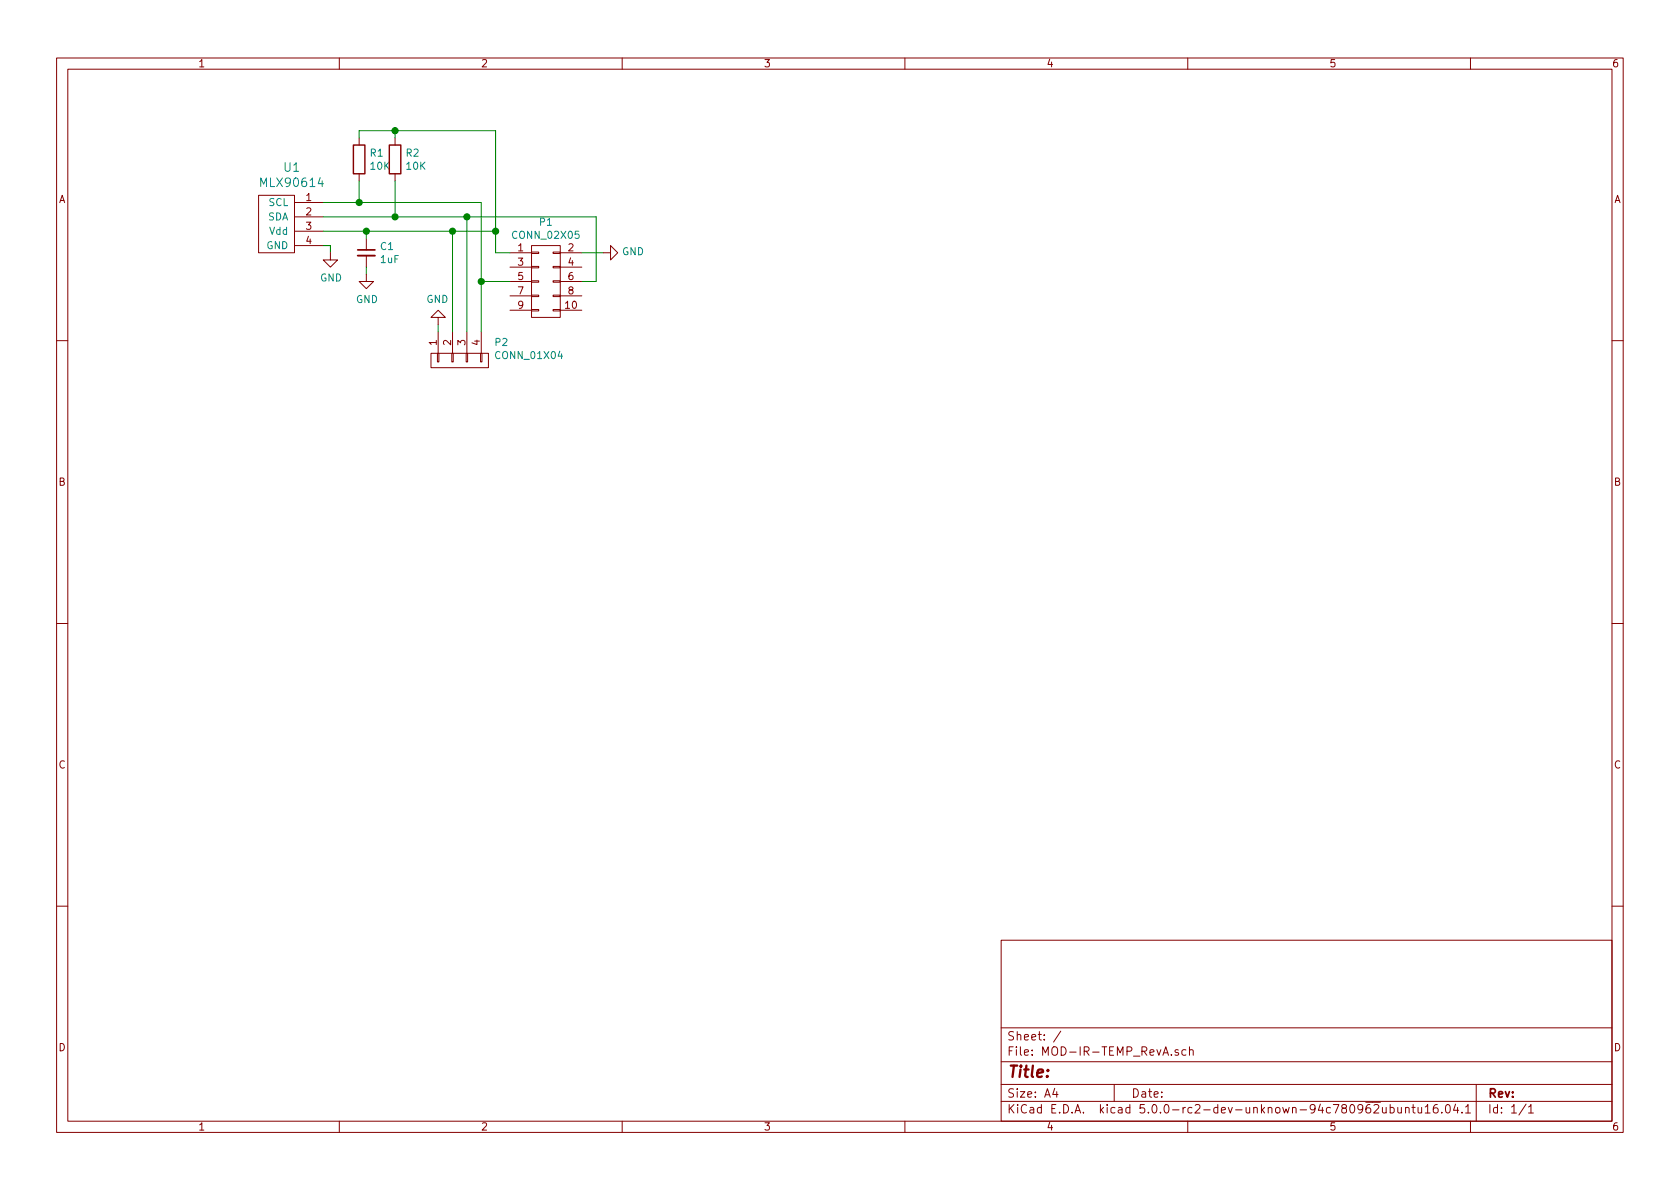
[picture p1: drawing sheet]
EESchema Schematic File Version 4
LIBS:MOD-IR-TEMP_RevA-cache
EELAYER 26 0
EELAYER END
$Descr A4 11693 8268
encoding utf-8
Sheet 1 1
Title ""
Date ""
Rev ""
Comp ""
Comment1 ""
Comment2 ""
Comment3 ""
Comment4 ""
$EndDescr
$Comp
L MOD-IR-TEMP_RevA-rescue:CONN_02X05 P1
U 1 1
P 3800 1950
F 0 "P1" H 3800 2365 50  0000 C CNN
F 1 "CONN_02X05" H 3800 2274 50  0000 C CNN
F 2 "" H 3800 750 50  0000 C CNN
F 3 "" H 3800 750 50  0000 C CNN
	1    3800 1950
	1    0    0    -1  
$EndComp
$Comp
L MOD-IR-TEMP_RevA-rescue:MLX90614 U1
U 1 1
P 1800 1550
F 0 "U1" H 2031 1947 60  0000 C CNN
F 1 "MLX90614" H 2031 1841 60  0000 C CNN
F 2 "" H 1800 1550 60  0001 C CNN
F 3 "" H 1800 1550 60  0001 C CNN
	1    1800 1550
	1    0    0    -1  
$EndComp
Wire Wire Line
	2250 1700 2300 1700
Wire Wire Line
	2300 1700 2300 1750
$Comp
L power:GND #PWR1
U 1 1
P 2300 1750
F 0 "#PWR1" H 2300 1500 50  0001 C CNN
F 1 "GND" H 2305 1577 50  0000 C CNN
F 2 "" H 2300 1750 50  0000 C CNN
F 3 "" H 2300 1750 50  0000 C CNN
	1    2300 1750
	1    0    0    -1  
$EndComp
$Comp
L MOD-IR-TEMP_RevA-rescue:C_Small C1
U 1 1
P 2550 1750
F 0 "C1" H 2642 1796 50  0000 L CNN
F 1 "1uF" H 2642 1705 50  0000 L CNN
F 2 "" H 2550 1750 50  0000 C CNN
F 3 "" H 2550 1750 50  0000 C CNN
	1    2550 1750
	1    0    0    -1  
$EndComp
$Comp
L MOD-IR-TEMP_RevA-rescue:R R1
U 1 1
P 2500 1100
F 0 "R1" H 2570 1146 50  0000 L CNN
F 1 "10K" H 2570 1055 50  0000 L CNN
F 2 "" V 2430 1100 50  0000 C CNN
F 3 "" H 2500 1100 50  0000 C CNN
	1    2500 1100
	1    0    0    -1  
$EndComp
$Comp
L MOD-IR-TEMP_RevA-rescue:R R2
U 1 1
P 2750 1100
F 0 "R2" H 2820 1146 50  0000 L CNN
F 1 "10K" H 2820 1055 50  0000 L CNN
F 2 "" V 2680 1100 50  0000 C CNN
F 3 "" H 2750 1100 50  0000 C CNN
	1    2750 1100
	1    0    0    -1  
$EndComp
Wire Wire Line
	2250 1600 2550 1600
Wire Wire Line
	3450 900  3450 1600
Wire Wire Line
	3450 1750 3550 1750
Wire Wire Line
	2550 1600 2550 1650
Connection ~ 2550 1600
Wire Wire Line
	2550 1850 2550 1900
$Comp
L power:GND #PWR3
U 1 1
P 2550 1900
F 0 "#PWR3" H 2550 1650 50  0001 C CNN
F 1 "GND" H 2555 1727 50  0000 C CNN
F 2 "" H 2550 1900 50  0000 C CNN
F 3 "" H 2550 1900 50  0000 C CNN
	1    2550 1900
	1    0    0    -1  
$EndComp
Wire Wire Line
	4050 1750 4200 1750
$Comp
L power:GND #PWR2
U 1 1
P 4200 1750
F 0 "#PWR2" H 4200 1500 50  0001 C CNN
F 1 "GND" V 4205 1622 50  0000 R CNN
F 2 "" H 4200 1750 50  0000 C CNN
F 3 "" H 4200 1750 50  0000 C CNN
	1    4200 1750
	0    -1   -1   0   
$EndComp
Wire Wire Line
	2250 1500 2750 1500
Wire Wire Line
	4150 1500 4150 1950
Wire Wire Line
	4150 1950 4050 1950
Wire Wire Line
	2250 1400 2500 1400
Wire Wire Line
	3350 1400 3350 1950
Wire Wire Line
	3350 1950 3550 1950
Wire Wire Line
	2500 1250 2500 1400
Connection ~ 2500 1400
Wire Wire Line
	2750 1250 2750 1500
Connection ~ 2750 1500
Wire Wire Line
	2500 950  2500 900 
Wire Wire Line
	2500 900  2750 900 
Connection ~ 3450 1600
Wire Wire Line
	2750 950  2750 900 
Connection ~ 2750 900 
$Comp
L MOD-IR-TEMP_RevA-rescue:CONN_01X04 P2
U 1 1
P 3200 2500
F 0 "P2" V 3072 2262 50  0000 R CNN
F 1 "CONN_01X04" V 3163 2262 50  0000 R CNN
F 2 "" H 3200 2500 50  0000 C CNN
F 3 "" H 3200 2500 50  0000 C CNN
	1    3200 2500
	0    -1   1    0   
$EndComp
Connection ~ 3350 1950
Wire Wire Line
	3250 1500 3250 2300
Connection ~ 3250 1500
Wire Wire Line
	3150 1600 3150 2300
Connection ~ 3150 1600
Wire Wire Line
	3050 2300 3050 2250
$Comp
L power:GND #PWR4
U 1 1
P 3050 2250
F 0 "#PWR4" H 3050 2000 50  0001 C CNN
F 1 "GND" H 3055 2077 50  0000 C CNN
F 2 "" H 3050 2250 50  0000 C CNN
F 3 "" H 3050 2250 50  0000 C CNN
	1    3050 2250
	-1   0    0    1   
$EndComp
Wire Wire Line
	2550 1600 3150 1600
Wire Wire Line
	2500 1400 3350 1400
Wire Wire Line
	2750 1500 3250 1500
Wire Wire Line
	3450 1600 3450 1750
Wire Wire Line
	2750 900  3450 900 
Wire Wire Line
	3350 1950 3350 2300
Wire Wire Line
	3250 1500 4150 1500
Wire Wire Line
	3150 1600 3450 1600
$EndSCHEMATC
